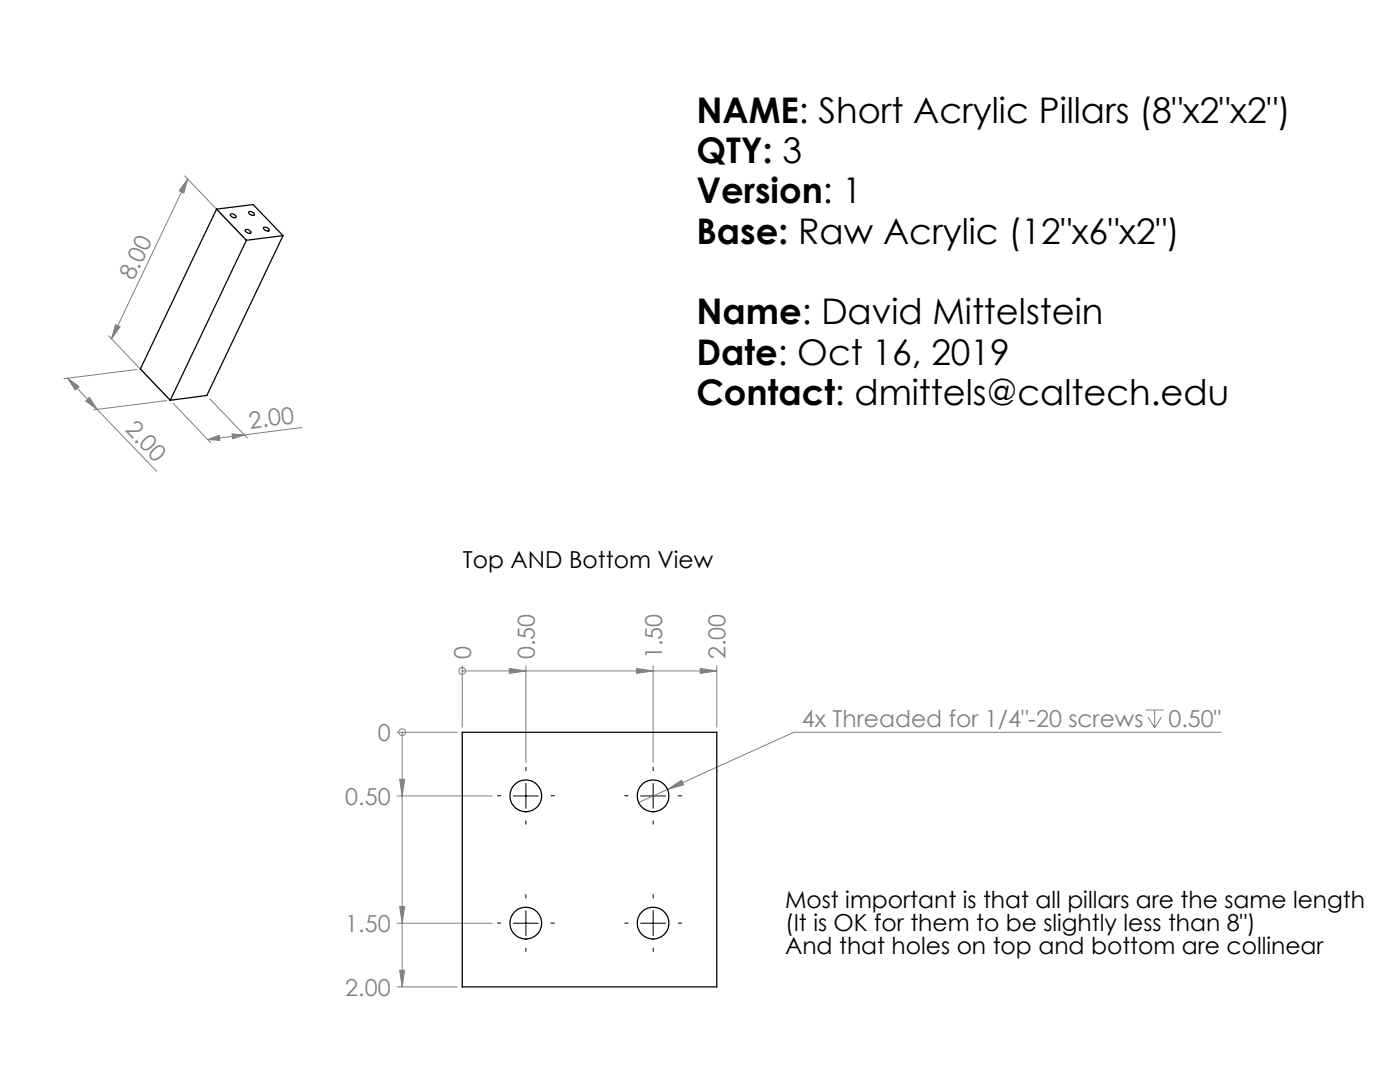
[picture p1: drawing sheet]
<svg xmlns="http://www.w3.org/2000/svg" width="279mm" height="216mm" viewBox="0 0 279 216" stroke-linecap="round" stroke-linejoin="round" font-family="sans-serif">
<g fill="none" stroke="#808080" stroke-width=".2">
<path d="M36.9 35.1l11.7 12.2M37.5 35.7l-.8 2.8-.9-.4zM37.5 35.7l-15.2 31.9M13.5 75.5l2.3 1.6-.8 .7zM13.5 75.5l5.9 6.2M21.7 67l11.7 12.2M23 64.8l1 .4-1.7 2.4zM27.3 73.7l-14.6 1.9M33.2 79.9l-14.5 1.9M41.8 79.6l7.6 7.8M17.1 80l.8-.7 1.5 2.4zM19.4 81.7l11.9 12.4"/>
<path d="M34.5 80.5l7.5 7.8M41.5 87.7l2.2-.8 .2 1zM46.3 86.6l2.5 .2-2.4 .8zM48.8 86.8l-7.3 .9M60.3 85.3l-11.5 1.5M92.3 133.9h.1M92.3 132.9v12.2M92.3 133.9h50.8M101.6 133.4l3.4 .5-3.4 .5zM105 132.9v19.2M127 133.4l3.4 .5-3.4 .5zM130.4 132.9v19.2"/>
<path d="M139.7 133.4l3.4 .5-3.4 .5zM143.1 132.9v12.2M79.2 146.1h12M79.2 158.8h19M79.8 155.5h1l-.5 3.3zM80.3 146.1h.1M80.3 146.1v50.8M133.2 157.5l2.8-1.8 .5 .9zM228.7 141.7h3.5M229.1 143.1l1.3 2.1M230.4 141.7v3.5M231.8 143.1l-1.4 2.1"/>
<path d="M243.7 146.1h-85.3l-30.9 14M79.2 184.2h19M79.2 196.9h12M79.8 180.9h1l-.5 3.3zM79.8 193.6h1l-.5 3.3z"/>
<circle cx="92.2" cy="133.9" r=".69"/>
<circle cx="80.3" cy="146.1" r=".68"/>
</g>
<g fill="none" stroke="#000" stroke-width=".2" stroke-dasharray="15.2 1.3 1.3 1.3">
<path d="M100 158.8h-.7M105 153.8v-.7M110 158.8h.6M125.4 158.8h-.7M130.4 153.8v-.7M135.4 158.8h.6M105 163.8v.7M105 179.2v-.7M130.4 179.2v-.7M130.4 163.8v.7M100 184.2h-.7M105 189.2v.7"/>
<path d="M110 184.2h.6M125.4 184.2h-.7M130.4 189.2v.7M135.4 184.2h.6"/>
</g>
<path d="M102.4 158.8h5M105 156.3v5M127.8 158.8h5M130.4 156.3v5M102.4 184.2h5M105 181.7v5M127.8 184.2h5M130.4 181.7v5" fill="none" stroke="#000" stroke-width=".2"/>
<g fill="#808080">
<path d="M133.2 157.5l2.8-1.8 .5 .9z"/>
<path d="M79.8 155.5h1l-.5 3.3zM79.8 180.9h1l-.5 3.3zM79.8 193.6h1l-.5 3.3z"/>
<path d="M101.6 133.4l3.4 .5-3.4 .5zM127 133.4l3.4 .5-3.4 .5zM139.7 133.4l3.4 .5-3.4 .5z"/>
<path d="M41.5 87.7l2.2-.8 .2 1zM46.3 86.6l2.5 .2-2.4 .8z"/>
<path d="M37.5 35.7l-.8 2.8-.9-.4zM23 64.8l1 .4-1.7 2.4z"/>
<path d="M13.5 75.5l2.3 1.6-.8 .7zM17.1 80l.8-.7 1.5 2.4z"/>
</g>
<g fill="none" stroke="#000" stroke-width=".25">
<path d="M43.2 41.7l-15.2 31.9 6 6.3M43.2 41.7l6 6.2M43.2 41.7l7.3-.9 6 6.2M46 42.8a.76 .76 0 0 1 1.1 .6l-.3 .1-.6-.3zM49 45.9h.7a.37 .37 0 0 1 .3 .2 .37 .37 0 0 1 0 .4h-.6a.5 .5 0 0 1-.4-.6zM49.2 47.9l-15.2 32M49.7 42.2l.6 .1a.34 .34 0 0 1 .5 .3 .34 .34 0 0 1-.4 .4l-.2-.1a.49 .49 0 0 1-.5-.7zM52.6 45.4h.7a.34 .34 0 0 1 .4 .3 .34 .34 0 0 1-.3 .4l-.3-.1a.52 .52 0 0 1-.5-.6zM56.5 47l-7.3 .9M56.5 47l-15.2 31.9-7.3 1M92.3 146.1h50.8v50.8h-50.8z"/>
<circle cx="104.9" cy="158.8" r="3.2"/>
<circle cx="130.3" cy="158.8" r="3.2"/>
<circle cx="104.9" cy="184.2" r="3.2"/>
<circle cx="130.3" cy="184.2" r="3.2"/>
</g>
<g font-size="7.1">
<text x="139" y="24.5">NAME: Short Acrylic Pillars (8&quot;x2&quot;x2&quot;)</text>
<text x="139" y="32.5">QTY: 3</text>
<text x="139" y="40.6">Version: 1</text>
<text x="139" y="48.6">Base: Raw Acrylic (12&quot;x6&quot;x2&quot;)</text>
<text x="139" y="64.7">Name: David Mittelstein</text>
<text x="139" y="72.8">Date: Oct 16, 2019</text>
<text x="139" y="80.9">Contact: dmittels@caltech.edu</text>
</g>
<g font-size="4.7" fill="#808080">
<text x="26.6" y="56.1" transform="rotate(-65 26.6 56.1)">8.00</text>
<text x="24.8" y="85.9" transform="rotate(46 24.8 85.9)">2.00</text>
<text x="49.9" y="85.6" transform="rotate(-7 49.9 85.6)">2.00</text>
<text x="94" y="131.6" transform="rotate(-90 94 131.6)">0</text>
<text x="106.7" y="131.6" transform="rotate(-90 106.7 131.6)">0.50</text>
<text x="132.1" y="131.6" transform="rotate(-90 132.1 131.6)">1.50</text>
<text x="144.8" y="131.6" transform="rotate(-90 144.8 131.6)">2.00</text>
<text x="75.4" y="147.9">0</text>
<text x="160" y="145">4x Threaded for 1/4&quot;-20 screws</text>
<text x="233.2" y="145">0.50&quot;</text>
<text x="68.9" y="160.6">0.50</text>
<text x="68.9" y="186">1.50</text>
<text x="68.9" y="198.7">2.00</text>
</g>
<g font-size="4.7">
<text x="92.4" y="113.3">Top AND Bottom View</text>
<text x="156.7" y="181.3">Most important is that all pillars are the same length</text>
<text x="156.7" y="185.8">(It is OK for them to be slightly less than 8&quot;)</text>
<text x="156.7" y="190.3">And that holes on top and bottom are collinear</text>
</g>
</svg>
